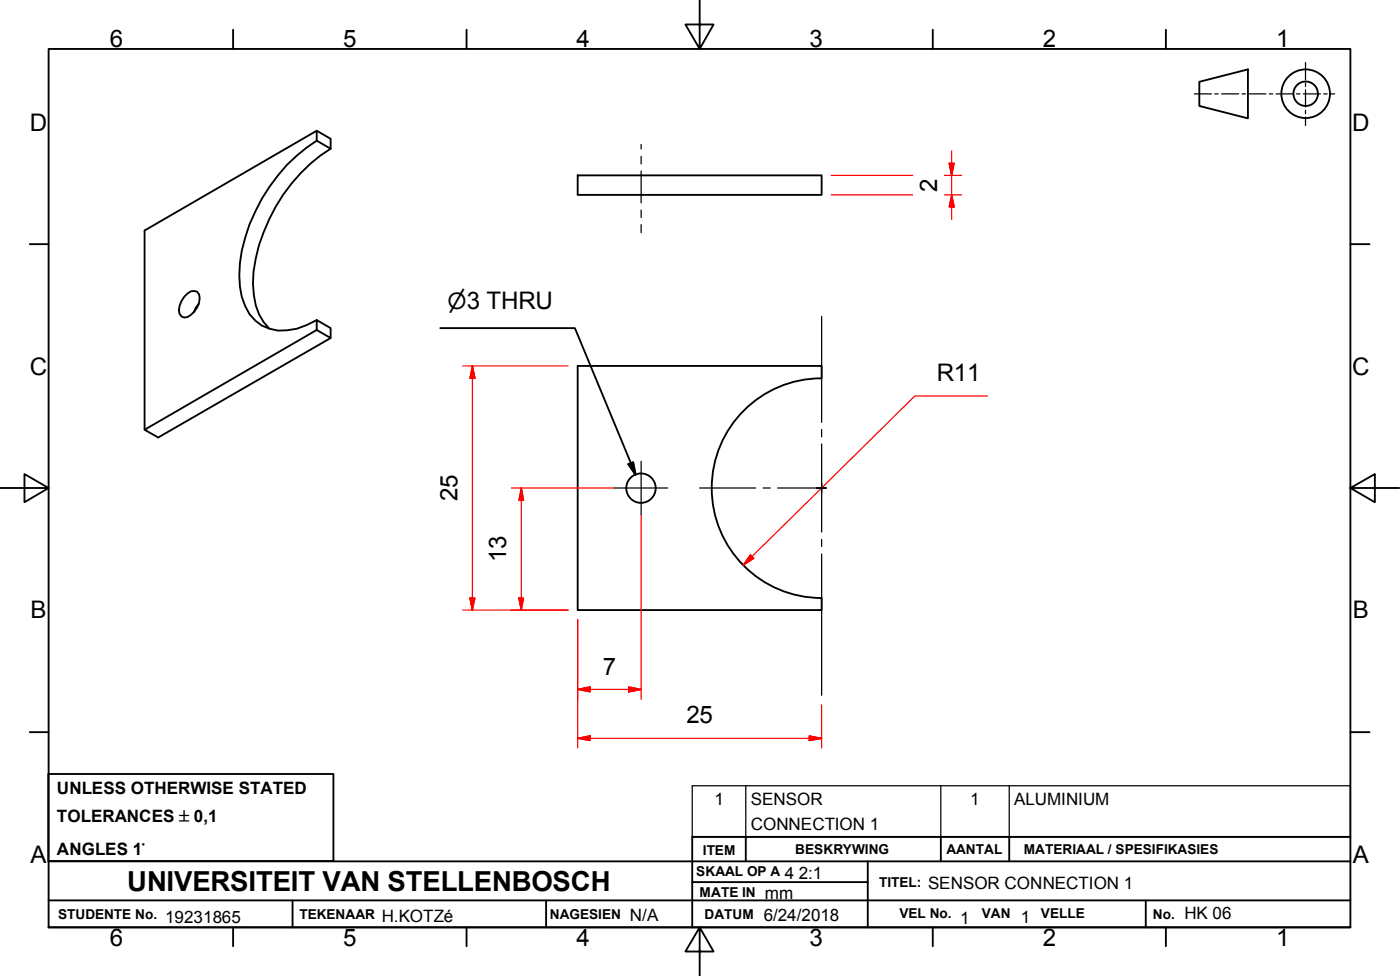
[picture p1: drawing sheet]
<svg xmlns="http://www.w3.org/2000/svg" width="287mm" height="200mm" viewBox="0 0 287 200" stroke-linecap="round" stroke-linejoin="round" font-family="sans-serif">
<!-- layer: Visible Edges(ISO) -->
<g fill="none" stroke="#000" stroke-width=".38">
<path d="M65 26.8v2l2.8 1.7M65 28.8a35.7 35.7 0 0 0-15.8 25.1 16.2 16.2 0 0 0 2 10.5 7.8 7.8 0 0 0 7.7 3.3l2-.3 2-.8 2.1-1M67.8 30.5v-2.1l-2.8-1.6-35.3 20.4v40.9M67.8 30.5a35.2 35.2 0 0 0-15.9 27.6 12.8 12.8 0 0 0 3.3 9.3M118.5 35.9h50v4h-50zM38.5 60.1a1.42 1.42 0 0 1 2.3 .2 4.1 4.1 0 0 1-3 4.8 1.66 1.66 0 0 1-1-2.4l1-1.9zM40.8 62.3l-.7 .8-.3 .9M65 65.6l2.8 1.6v2.1l-2.8-1.7zM65 67.6l-35.3 20.5 2.7 1.6 35.4-20.4M168.5 77.5a22.5 22.5 0 0 0-22.5 22.5 22.5 22.5 0 0 0 22.5 22.6M168.5 77.5v-2.5h-50v50h50v-2.4"/>
<circle cx="131.5" cy="100" r="3"/>
</g>
<!-- layer: Symbols(ISO) -->
<path d="M142 161h135v10.5h-135zM153 161v10.5M193 161v10.5M207 161v10.5" fill="none" stroke="#000" stroke-width=".25"/>
<!-- layer: Border_0 -->
<g fill="none" stroke="#000" stroke-width=".38">
<path d="M10 10h267v180.1h-267zM47.8 6.1v3.9M95.7 6.1v3.9M143.5 0v10l-2.9-5h5.8l-2.9 5M191.3 6.1v3.9M239.1 6.1v3.9M6.1 50h3.9M277 50h3.9M0 100h10l-5-2.8v5.7l5-2.9M277 100l5 2.9v-5.7l-5 2.8h10M6.1 150.1h3.9M277 150.1h3.9"/>
<path d="M47.8 190.1v3.8M95.7 190.1v3.8M143.5 190.1l2.9 4.9h-5.8l2.9-4.9v9.9M191.3 190.1v3.8M239.1 190.1v3.8"/>
</g>
<!-- layer: Sketch Geometry(ISO) -->
<g fill="none" stroke="#000" stroke-width=".38">
<path d="M246 16.8l10-2.6v10.1l-10-2.6zM9.9 158.6h58.5v17.9h-58.5zM10 176.5h267M153 171.5v5M178 176.5v13.6M193 171.5v5M207 171.5v5M277 171.5h-135v18.6M10 190.1h267M10 184.5h267M60 184.5v5.6M112 184.5v5.6"/>
<path d="M142 180.8h36M235 184.5v5.6"/>
<circle cx="267.8" cy="19.2" r="5"/>
<circle cx="267.8" cy="19.2" r="2.51"/>
</g>
<g fill="none" stroke="#000" stroke-width=".25">
<path d="M245 19.2h3.5M249.2 19.2h.7M250.6 19.2h3.5M254.8 19.2h.7M256.2 19.2h3.5M260.3 19.2h.7M261.7 19.2h3.5M265.9 19.2h.7M267.3 19.2h3.5M267.8 12.8v3.5M267.8 17v.7M267.8 18.4v3.5"/>
<path d="M271.5 19.2h.7M272.9 19.2h.8M267.8 22.6v.7M267.8 24v1.7"/>
</g>
<!-- layer: Dimensions(ISO) -->
<g fill="none" stroke="#f00" stroke-width=".25">
<path d="M170.5 35.9h16.7M170.5 39.9h16.7M193.7 35.9h3.5M193.7 39.9h3.5M194.7 33.5h1l-.5 2.4zM195.2 39.9l.5 2.5h-1zM195.2 30.9v14.1M94.9 75h21.6M96.9 75l.5 2.5h-1zM96.9 75v50M202.6 81.2h-15l-35.1 34.6M104.9 100h21.1"/>
<path d="M106.9 100l.5 2.6h-1zM106.9 100v25M131.5 105.5v37.8M153.9 113.7l.7 .7-2.1 1.4zM94.9 125h21.6M96.4 122.6h1l-.5 2.4zM106.4 122.6h1l-.5 2.4zM118.5 127v26.3M118.5 141.3l2.5-.5v1zM118.5 151.3l2.5-.5v1zM118.5 141.3h13M118.5 151.3h50"/>
<path d="M129 140.8l2.5 .5-2.5 .5zM166 150.8l2.5 .5-2.5 .5zM168.5 144.5v8.8"/>
</g>
<g fill="#f00" stroke="#f00" stroke-width=".25">
<path d="M194.7 33.5l.5 2.4z"/>
<path d="M194.7 33.5h1l-.5 2.4z"/>
<path d="M195.2 39.9l.5 2.5z"/>
<path d="M195.2 39.9l.5 2.5h-1z"/>
<path d="M153.9 113.7l-1.4 2.1z"/>
<path d="M153.9 113.7l.7 .7-2.1 1.4z"/>
<path d="M118.5 141.3l2.5-.5z"/>
<path d="M118.5 141.3l2.5-.5v1z"/>
<path d="M129 141.8l2.5-.5z"/>
<path d="M129 140.8l2.5 .5-2.5 .5z"/>
<path d="M118.5 151.3l2.5-.5z"/>
<path d="M118.5 151.3l2.5-.5v1z"/>
<path d="M166 151.8l2.5-.5z"/>
<path d="M166 150.8l2.5 .5-2.5 .5z"/>
<path d="M106.4 122.6l.5 2.4z"/>
<path d="M106.4 122.6h1l-.5 2.4z"/>
<path d="M106.9 100l.5 2.6z"/>
<path d="M106.9 100l.5 2.6h-1z"/>
<path d="M96.4 122.6l.5 2.4z"/>
<path d="M96.4 122.6h1l-.5 2.4z"/>
<path d="M96.9 75l.5 2.5z"/>
<path d="M96.9 75l.5 2.5h-1z"/>
</g>
<!-- layer: Symbols(ISO) -->
<path d="M90.3 67.2h27.6l12.5 30.1M128.9 95.1l1-.4 .5 2.6z" fill="none" stroke="#000" stroke-width=".38"/>
<path d="M128.9 95.1l1.5 2.2zM128.9 95.1l1-.4 .5 2.6z" fill="#000" stroke="#000" stroke-width=".38"/>
<!-- layer: Centerline(ISO) -->
<path d="M131.5 29.6v.9M131.5 32.1v1.5M131.5 35.1v6.5M131.5 43.1v1.5M131.5 46v1.7" fill="none" stroke="#000" stroke-width=".25"/>
<!-- layer: Center Mark(ISO) -->
<path d="M168.5 64.8v21.8M131.5 94.6v10.9M168.5 91v9v-1M168.5 88v1.5M126 100h11M143.5 100h11.5M156.5 100h1.5M159.5 100h9h-1M168.5 101v-1v9M168.5 110.6v1.4M168.5 113.5v29M169.5 100h-1h1" fill="none" stroke="#000" stroke-width=".25"/>
<text font-size="5.7" x="26.1" y="182.6">UNIVERSITEIT VAN STELLENBOSCH</text>
<g font-size="5">
<text x="22.5" y="9.7">6</text>
<text x="70.4" y="9.7">5</text>
<text x="118.2" y="9.7">4</text>
<text x="166.1" y="9.7">3</text>
<text x="213.9" y="9.7">2</text>
<text x="261.7" y="9.7">1</text>
<text x="6.1" y="26.8">D</text>
<text x="277.4" y="26.8">D</text>
<text x="192.2" y="39.3" transform="rotate(-90 192.2 39.3)">2</text>
<text x="6.1" y="76.8">C</text>
<text x="277.4" y="76.8">C</text>
<text x="192.2" y="78.2">R11</text>
<text x="93.9" y="102.7" transform="rotate(-90 93.9 102.7)">25</text>
<text x="103.8" y="115.3" transform="rotate(-90 103.8 115.3)">13</text>
<text x="6.2" y="126.7">B</text>
<text x="277.5" y="126.7">B</text>
<text x="123.6" y="138.3">7</text>
<text x="140.8" y="148.2">25</text>
<text x="6.2" y="176.8">A</text>
<text x="277.5" y="176.8">A</text>
<text x="22.5" y="193.9">6</text>
<text x="70.4" y="193.9">5</text>
<text x="118.2" y="193.9">4</text>
<text x="166.1" y="193.9">3</text>
<text x="213.9" y="193.9">2</text>
<text x="261.7" y="193.9">1</text>
</g>
<text font-size="4.6" x="91.8" y="63.4">⌀3 THRU</text>
<g font-size="3.5">
<text x="11.7" y="162.8">UNLESS OTHERWISE STATED</text>
<text x="146.6" y="164.9">1</text>
<text x="154" y="165">SENSOR</text>
<text x="199" y="164.9">1</text>
<text x="208" y="164.9">ALUMINIUM</text>
<text x="11.7" y="168.5">TOLERANCES ±0,1</text>
<text x="154" y="170.2">CONNECTION 1</text>
<text x="11.7" y="175.3">ANGLES 1°</text>
<text x="156.9" y="184.3">mm</text>
<text x="161" y="180.2">4</text>
<text x="163.8" y="180.2">2:1</text>
<text x="190.4" y="182.2">SENSOR CONNECTION 1</text>
<text x="33.9" y="189.2">19231865</text>
<text x="78.3" y="189">H.KOTZé</text>
<text x="129.2" y="188.7">N/A</text>
<text x="156.7" y="188.8">6/24/2018</text>
<text x="197" y="189.4">1</text>
<text x="209.4" y="189.2">1</text>
<text x="243" y="188.3">HK 06</text>
</g>
<g font-size="2.8">
<text x="142.8" y="179.6">SKAAL OP A</text>
<text x="144.1" y="175.1">ITEM</text>
<text x="163.1" y="175.1">BESKRYWING</text>
<text x="194.1" y="174.9">AANTAL</text>
<text x="210" y="175">MATERIAAL / SPESIFIKASIES</text>
<text x="143.5" y="183.8">MATE IN</text>
<text x="180.3" y="181.9">TITEL:</text>
<text x="11.9" y="188.4">STUDENTE No.</text>
<text x="61.4" y="188.3">TEKENAAR</text>
<text x="112.8" y="188.3">NAGESIEN</text>
<text x="144.5" y="188.3">DATUM</text>
<text x="184.5" y="188.2">VEL No.</text>
<text x="201.4" y="188.2">VAN</text>
<text x="213.5" y="188.2">VELLE</text>
<text x="236.5" y="188.3">No.</text>
</g>
</svg>
